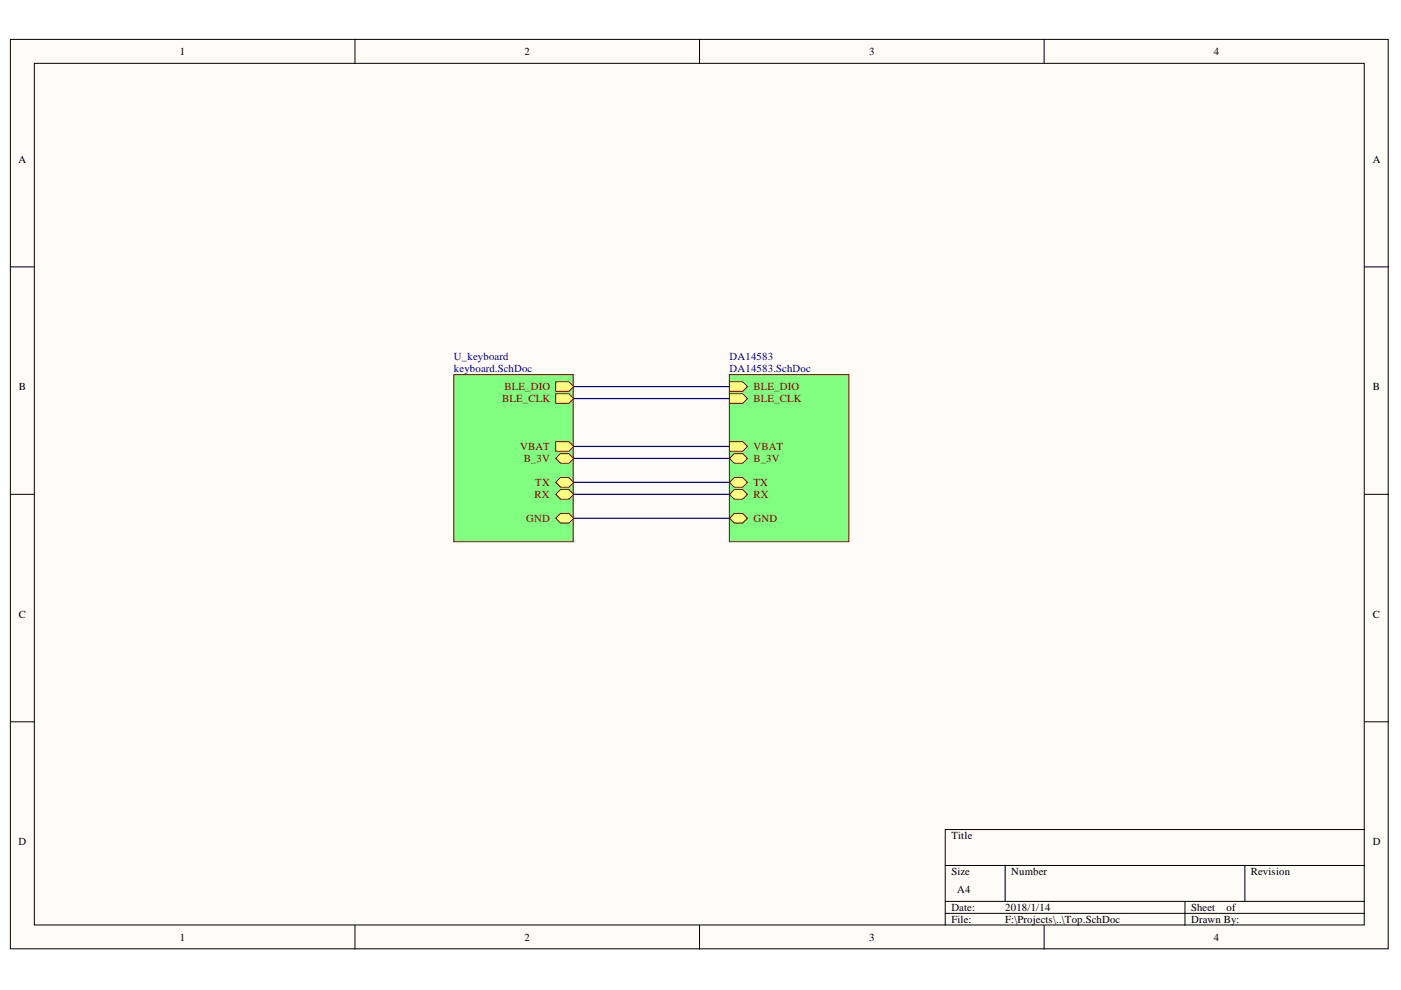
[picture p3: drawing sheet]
<svg xmlns="http://www.w3.org/2000/svg" width="297mm" height="210mm" viewBox="0 0 297 210" stroke-linecap="round" stroke-linejoin="round" font-family="sans-serif">
<g fill="#fffcf8" stroke="#000" stroke-width=".21">
<path d="M2.2 8.4h292.1v192.8h-292.1z"/>
<path d="M7.3 13.4h281.9v182.7h-281.9z"/>
</g>
<g fill="none" stroke="#000" stroke-width=".21">
<path d="M75.3 8.4v5M148.3 8.4v5M221.4 8.4v5M2.2 56.6h5.1M289.3 56.6h5.1M2.2 104.8h5.1M289.3 104.8h5.1M2.2 153h5.1M289.3 153h5.1M289.3 175.9h-88.9v20.3M75.3 196.2v5.1M148.3 196.2v5.1"/>
<path d="M200.4 183.5h88.9M200.4 191.1h88.9M200.4 193.7h88.9M213.1 183.5v7.6M221.4 196.2v5.1M251.2 191.1v5.1M263.9 183.5v7.6"/>
</g>
<path d="M96.2 79.4h25.3v35.5h-25.3z" fill="#80ff80" stroke="#800000" stroke-width=".21"/>
<path d="M117.8 80.9h2.8l1 1.1-1 1h-2.8z" fill-rule="evenodd" fill="#ffff80"/>
<path d="M117.8 80.9h2.8l1 1.1-1 1h-2.8z" fill="none" stroke="#800000" stroke-width=".21"/>
<path d="M117.8 83.5h2.8l1 1-1 1h-2.8z" fill-rule="evenodd" fill="#ffff80"/>
<path d="M117.8 83.5h2.8l1 1-1 1h-2.8z" fill="none" stroke="#800000" stroke-width=".21"/>
<path d="M117.8 102.3l1-1h1.8l1 1-1 1h-1.8z" fill-rule="evenodd" fill="#ffff80"/>
<path d="M117.8 102.3l1-1h1.8l1 1-1 1h-1.8z" fill="none" stroke="#800000" stroke-width=".21"/>
<path d="M117.8 104.8l1-1h1.8l1 1-1 1h-1.8z" fill-rule="evenodd" fill="#ffff80"/>
<path d="M117.8 104.8l1-1h1.8l1 1-1 1h-1.8z" fill="none" stroke="#800000" stroke-width=".21"/>
<path d="M117.8 109.9l1-1h1.8l1 1-1 1h-1.8z" fill-rule="evenodd" fill="#ffff80"/>
<path d="M117.8 109.9l1-1h1.8l1 1-1 1h-1.8z" fill="none" stroke="#800000" stroke-width=".21"/>
<path d="M117.8 97.2l1-1h1.8l1 1-1 1h-1.8z" fill-rule="evenodd" fill="#ffff80"/>
<path d="M117.8 97.2l1-1h1.8l1 1-1 1h-1.8z" fill="none" stroke="#800000" stroke-width=".21"/>
<path d="M117.8 93.6h2.8l1 1.1-1 1h-2.8z" fill-rule="evenodd" fill="#ffff80"/>
<path d="M117.8 93.6h2.8l1 1.1-1 1h-2.8z" fill="none" stroke="#800000" stroke-width=".21"/>
<path d="M154.6 79.4h25.4v35.5h-25.4z" fill="#80ff80" stroke="#800000" stroke-width=".21"/>
<path d="M154.7 80.9h2.8l1 1.1-1 1h-2.8z" fill-rule="evenodd" fill="#ffff80"/>
<path d="M154.7 80.9h2.8l1 1.1-1 1h-2.8z" fill="none" stroke="#800000" stroke-width=".21"/>
<path d="M154.7 83.5h2.8l1 1-1 1h-2.8z" fill-rule="evenodd" fill="#ffff80"/>
<path d="M154.7 83.5h2.8l1 1-1 1h-2.8z" fill="none" stroke="#800000" stroke-width=".21"/>
<path d="M154.7 104.8l1-1h1.8l1 1-1 1h-1.8z" fill-rule="evenodd" fill="#ffff80"/>
<path d="M154.7 104.8l1-1h1.8l1 1-1 1h-1.8z" fill="none" stroke="#800000" stroke-width=".21"/>
<path d="M154.7 102.3l1-1h1.8l1 1-1 1h-1.8z" fill-rule="evenodd" fill="#ffff80"/>
<path d="M154.7 102.3l1-1h1.8l1 1-1 1h-1.8z" fill="none" stroke="#800000" stroke-width=".21"/>
<path d="M154.7 109.9l1-1h1.8l1 1-1 1h-1.8z" fill-rule="evenodd" fill="#ffff80"/>
<path d="M154.7 109.9l1-1h1.8l1 1-1 1h-1.8z" fill="none" stroke="#800000" stroke-width=".21"/>
<path d="M154.7 97.2l1-1h1.8l1 1-1 1h-1.8z" fill-rule="evenodd" fill="#ffff80"/>
<path d="M154.7 97.2l1-1h1.8l1 1-1 1h-1.8z" fill="none" stroke="#800000" stroke-width=".21"/>
<path d="M154.7 93.6h2.8l1 1.1-1 1h-2.8z" fill-rule="evenodd" fill="#ffff80"/>
<path d="M154.7 93.6h2.8l1 1.1-1 1h-2.8z" fill="none" stroke="#800000" stroke-width=".21"/>
<path d="M121.6 82h33.1M121.6 84.5h33.1M121.6 94.7h33.1M121.6 97.2h33.1M121.6 102.3h33.1M121.6 104.8h33.1M121.6 109.9h33.1" fill="none" stroke="#000080" stroke-width=".25"/>
<g font-size="2.3">
<text x="38.1" y="11.7">1</text>
<text x="111.2" y="11.7">2</text>
<text x="184.3" y="11.7">3</text>
<text x="257.4" y="11.7">4</text>
<text x="3.9" y="34.5">A</text>
<text x="291.1" y="34.5">A</text>
<text x="4" y="82.7">B</text>
<text x="291.1" y="82.7">B</text>
<text x="4" y="131">C</text>
<text x="291.1" y="131">C</text>
<text x="3.9" y="179.2">D</text>
<text x="201.7" y="177.9">Title</text>
<text x="291.1" y="179.2">D</text>
<text x="201.7" y="185.6">Size</text>
<text x="214.4" y="185.6">Number</text>
<text x="265.2" y="185.6">Revision</text>
<text x="203" y="189.4">A4</text>
<text x="201.7" y="193.2">Date:</text>
<text x="201.7" y="195.7">File:</text>
<text x="213.1" y="193.2">2018/1/14</text>
<text x="213.1" y="195.7">F:\Projects\..\Top.SchDoc</text>
<text x="252.5" y="193.2">Sheet</text>
<text x="252.5" y="195.7">Drawn By:</text>
<text x="260.1" y="193.2">of</text>
<text x="38.1" y="199.5">1</text>
<text x="111.2" y="199.5">2</text>
<text x="184.3" y="199.5">3</text>
<text x="257.4" y="199.5">4</text>
</g>
<g font-size="2.3" fill="#000080">
<text x="96.2" y="76.4">U_keyboard</text>
<text x="154.7" y="76.4">DA14583</text>
<text x="96.2" y="78.9">keyboard.SchDoc</text>
<text x="154.7" y="78.9">DA14583.SchDoc</text>
</g>
<g font-size="2.3" fill="#800000">
<text x="107" y="82.7">BLE_DIO</text>
<text x="159.8" y="82.7">BLE_DIO</text>
<text x="106.5" y="85.3">BLE_CLK</text>
<text x="159.8" y="85.3">BLE_CLK</text>
<text x="110.3" y="95.4">VBAT</text>
<text x="159.8" y="95.4">VBAT</text>
<text x="111" y="97.9">B_3V</text>
<text x="159.8" y="97.9">B_3V</text>
<text x="113.3" y="105.6">RX</text>
<text x="113.5" y="103">TX</text>
<text x="159.8" y="105.6">RX</text>
<text x="159.8" y="103">TX</text>
<text x="111.6" y="110.7">GND</text>
<text x="159.8" y="110.7">GND</text>
</g>
</svg>
